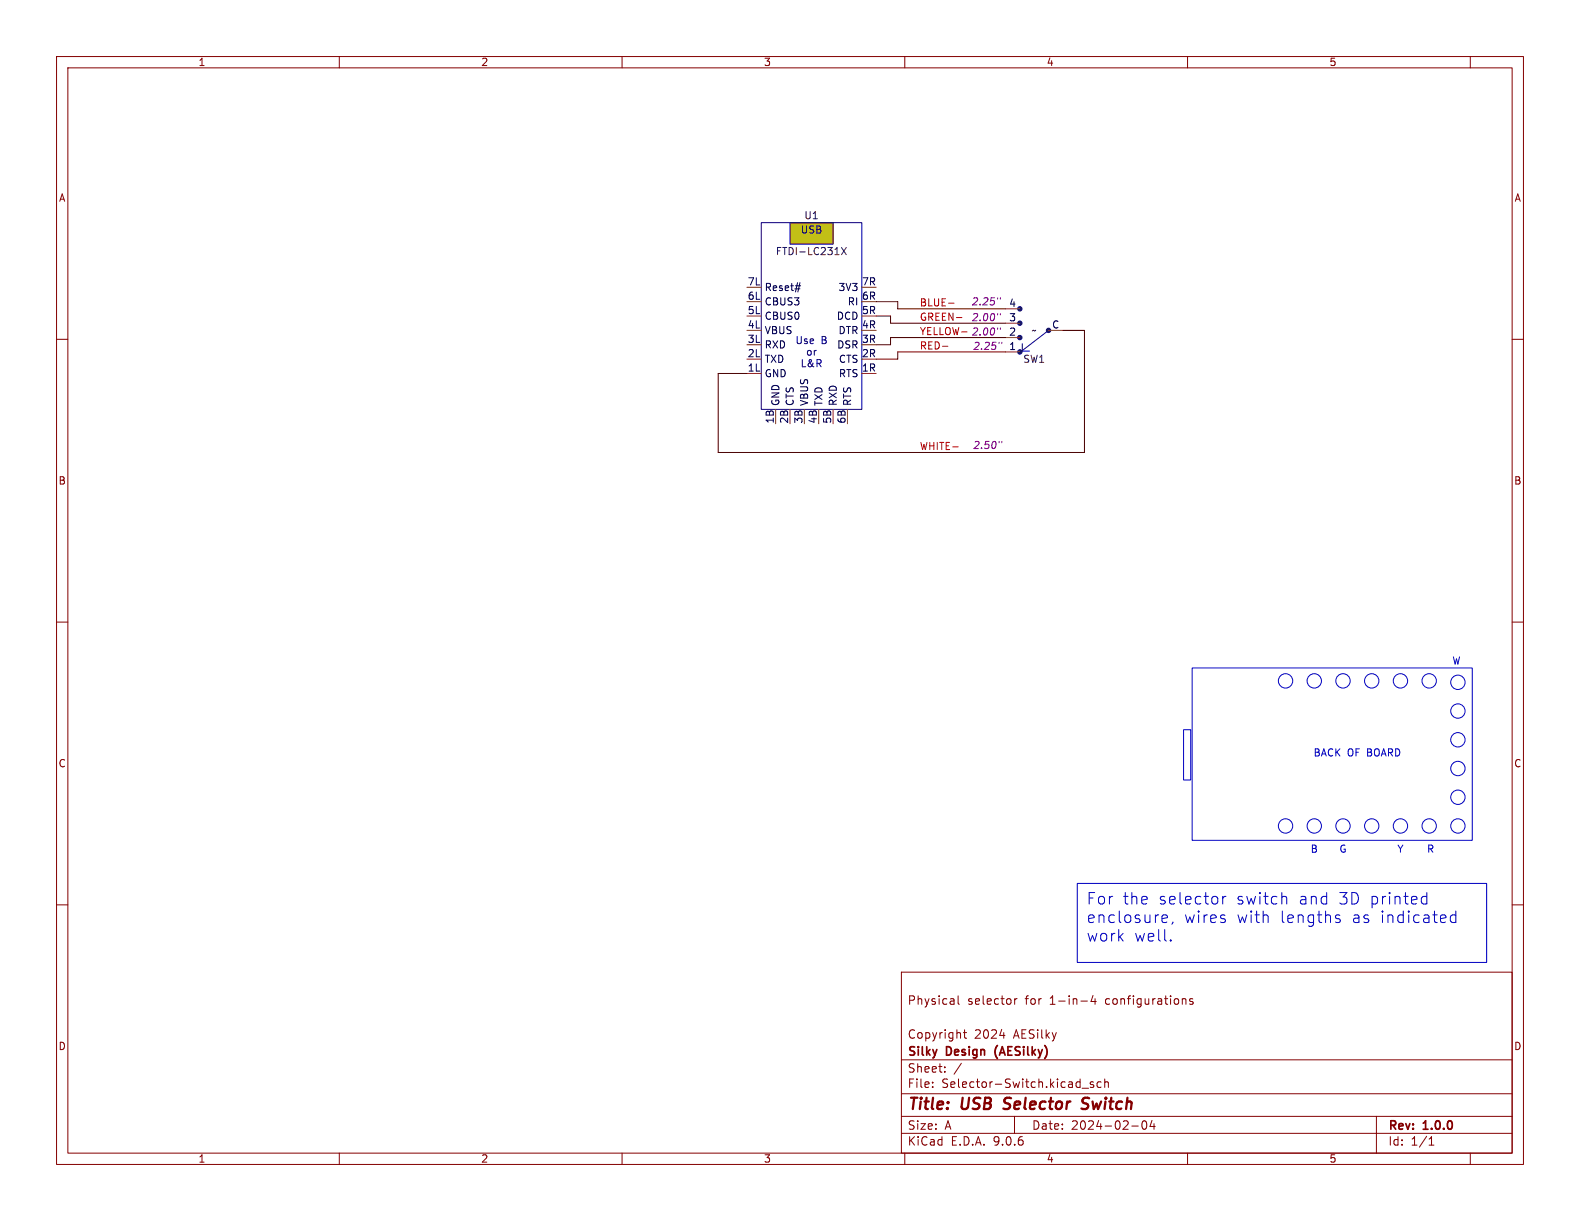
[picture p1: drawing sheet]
<svg xmlns="http://www.w3.org/2000/svg" width="279mm" height="216mm" viewBox="0 0 279 216" stroke-linecap="round" stroke-linejoin="round" font-family="sans-serif">
<g fill="none" stroke="#840000" stroke-width=".18">
<path d="M10 10h259.4v195.9h-259.4zM12 12h255.4v191.9h-255.4zM60 10v2M110 10v2M160 10v2M210 10v2M260 10v2M10 60h2M267.4 60h2M10 110h2M267.4 110h2M10 160h2"/>
<path d="M159.4 171.9h108v32h-108zM169.4 176.1v1.3l.2 .2M179.4 176.6v1M179.9 176.6l-.3 .1-.2 .2M191.1 177h1.2M193.3 176l-.4 1.1h1M193.6 176.6v1M209.3 176.6h.2l.2 .2v.8M210.9 176.7l-.3-.1-.2 .2v.2l.5 .2v.3h-.5M267.4 160h2M159.4 197.4h108M159.4 193.4h108"/>
<path d="M159.4 187.4h108M164.9 192.1v.2M164.9 191.4v.1M167.1 189.4v.2M167.1 188.7v.1M170 188l-1.3 1.9M170.4 182.6h.5M170.6 182.1v1.3l.3 .2M176.8 183.1h.9M179.4 197.4v3M191.4 192.4h1.1M193.4 191.4l-.4-.1-.2 .2 .1 .2 .5 .2v.3h-.6"/>
<path d="M194.7 191.4l-.4-.1-.3 .3v.4l.1 .2h.6M195.4 191.4l.2-.1 .3 .1 .1 .9M195.4 190.8v1.5M200.1 199.1h1.2M202.1 198.3l.2-.1a.81 .81 0 0 1 .6 .6 .81 .81 0 0 1-.3 .8l-.2 .1a.81 .81 0 0 1-.3-1.4zM203.7 198.1l-.3 1.1h.9M204.1 198.7v1M243.4 197.4v6.5M60 203.9v2M110 203.9v2M159.4 200.4h108M160 203.9v2"/>
<path d="M210 203.9v2M252.7 202.5h.9M252.7 201.4l.4-.4v1.5M260 203.9v2"/>
</g>
<path d="M177.4 196l.3 .1M177.7 194.3l-.1 .2 .1 .4M192.3 195.9a.85 .85 0 0 1-1.1 .1M192.3 194.1l-.6 .1a.46 .46 0 0 0-.3 .5 .46 .46 0 0 0 .3 .4l.6 .1" fill="none" stroke="#840000" stroke-width=".4"/>
<g fill="#000084" stroke="#000084" stroke-width=".18">
<circle cx="185.4" cy="58.4" r=".39"/>
<circle cx="180.3" cy="62.2" r=".39"/>
<circle cx="180.3" cy="59.7" r=".39"/>
<circle cx="180.3" cy="57.2" r=".39"/>
<circle cx="180.3" cy="54.6" r=".39"/>
</g>
<path d="M185.4 58.4l-4.6 3.6M180.8 60.8v1.2M180.8 62.1h1.3" fill="none" stroke="#000084" stroke-width=".18"/>
<path d="M177.8 59.7h2.5M177.8 57.2h2.5M177.8 54.6h2.5M185.4 58.4h2.6M177.8 62.2h2.5" fill="none" stroke="#804d00" stroke-width=".18"/>
<path d="M134.6 39.4h17.8v33h-17.8z" fill="#fff"/>
<path d="M139.7 39.4h7.6v3.8h-7.6z" fill="#c2c200"/>
<g fill="none" stroke="#000084" stroke-width=".18">
<path d="M134.6 39.4h17.8v33h-17.8zM139.7 39.4h7.6v3.8h-7.6zM141 59.5v1l.2 .3 .4-.1 .1-.2v-1M142.7 60l-.3-.1-.2 .2 .1 .2 .4 .1v.3h-.5M145.4 59.5h.4l.2 .2-.2 .4 .2 .1 .1 .3-.2 .3h-.5zM141.9 63.6v1.3h.6M142.8 62.1l.2-.1 .4 .1v.5l-.1 .1-.3 .1-.2-.1zM143.3 60.3l.6-.1-.1-.2-.4-.1-.1 .2v.6h.5M143.8 64.2l-.3 .5a.34 .34 0 0 1-.5 .1 .34 .34 0 0 1 0-.6l.5-.4-.2-.2h-.2a1.22 1.22 0 0 0 .8 1.3M144 62v.8M144.4 62l-.4 .2M144.5 64.2h.6l.1-.2-.1-.3-.6-.1v1.3"/>
<path d="M144.8 64.2l.4 .7M145.4 60.1h.4"/>
</g>
<path d="M140.6 51.1h.9M140.7 50.5h.9M141.5 50l-.4 1.6" fill="none" stroke="#000048" stroke-width=".18"/>
<path d="M148.8 43.8l.8 1.2M149.6 43.8l-.8 1.2" fill="none" stroke="#480048" stroke-width=".18"/>
<path d="M167.7 53.6h1M169.1 56.2h1M166.7 61.2h.9M168.5 79h.9" fill="none" stroke="#c20000" stroke-width=".18"/>
<path d="M176.9 52.6v.3M176.9 55.4v.3M176.9 58v.2M177.2 78l-.1 .3M177.2 60.5l-.1 .3" fill="none" stroke="#840084" stroke-width=".18"/>
<path d="M154.9 53.3h3.8v1.3h19.1M154.9 55.9h2.6v1.3h20.3M177.8 59.7h-20.3v1.3h-2.6M188 58.4h3.8v21.6h-64.8v-14h5.1M177.8 62.2h-19.1v1.3h-3.8" fill="none" stroke="#480000" stroke-width=".18"/>
<g fill="none" stroke="#0000c2" stroke-width=".18">
<path d="M210.8 118.1h49.5v30.5h-49.5zM209.3 129h1.3v8.9h-1.3zM190.5 156.2h72.4v14h-72.4zM216.2 158.5v1.4M216.8 158.5a.52 .52 0 0 0-.6 .4M227.2 158.5l.3 .3v1.1M251.7 158.5l.6 .1M252.3 157.8v2.1M252.3 159.8l-.6 .1M205.8 161.8l.5 .1 .1 .4-.9 .1M206.3 163l-.5 .1M207 166.2l.1 .1-.1 .1"/>
<path d="M207 166.2l-.1 .1 .1 .1M207 166.2v.2M207.4 163l-.2 .4M236.2 162.4l.7 .1 .1 .2-.1 .3-.6 .1M236.4 161.8l-.2 .1M236.7 161.8l.2 .1M257.4 161.9l-.5-.1-.4 .4v.5l.2 .3 .2 .1 .5-.1M257.4 161.1v2"/>
<circle cx="227.3" cy="120.4" r="1.27"/>
<circle cx="232.4" cy="120.4" r="1.27"/>
<circle cx="237.5" cy="120.4" r="1.27"/>
<circle cx="242.6" cy="120.4" r="1.27"/>
<circle cx="247.6" cy="120.4" r="1.27"/>
<circle cx="252.7" cy="120.4" r="1.27"/>
<circle cx="257.8" cy="120.6" r="1.27"/>
<circle cx="257.8" cy="125.7" r="1.27"/>
<circle cx="257.8" cy="130.8" r="1.27"/>
<circle cx="257.8" cy="135.9" r="1.27"/>
<circle cx="227.3" cy="146" r="1.27"/>
<circle cx="232.4" cy="146" r="1.27"/>
<circle cx="237.5" cy="146" r="1.27"/>
<circle cx="242.6" cy="146" r="1.27"/>
<circle cx="247.6" cy="146" r="1.27"/>
<circle cx="252.7" cy="146" r="1.27"/>
<circle cx="257.8" cy="141" r="1.27"/>
<circle cx="257.8" cy="146" r="1.27"/>
</g>
<g font-size="2.8" fill="#0000c2">
<text x="192" y="160.2">For</text>
<text x="198.5" y="160.2">the</text>
<text x="204.8" y="160.2">selector</text>
<text x="218.6" y="160.2">switch</text>
<text x="229.7" y="160.2">and</text>
<text x="236.8" y="160.2">3D printed</text>
<text x="192" y="163.5">enclosure,</text>
<text x="192" y="166.8">work</text>
<text x="200.5" y="166.8">well.</text>
<text x="209.3" y="163.5">wires</text>
<text x="218.6" y="163.5">with</text>
<text x="226.3" y="163.5">lengths</text>
<text x="239.1" y="163.5">as</text>
<text x="244.1" y="163.5">indicated</text>
</g>
<g font-size="2.8" fill="#840000">
<text x="160.4" y="196.8">Title:</text>
<text x="170.1" y="196.8">USB</text>
<text x="178.4" y="196.8">Selector</text>
<text x="193" y="196.8">Switch</text>
</g>
<g font-size="2.1" fill="#840000">
<text x="160.4" y="177.9">Physical</text>
<text x="171.1" y="177.9">selector</text>
<text x="181.4" y="177.9">for</text>
<text x="185.8" y="177.9">1-in-4</text>
<text x="195.7" y="177.9">configurations</text>
<text x="160.4" y="183.9">Copyright</text>
<text x="172.3" y="183.9">2024</text>
<text x="179.3" y="183.9">AESilky</text>
<text x="160.4" y="189.9">Sheet:</text>
<text x="160.4" y="187.1">Silky</text>
<text x="167.4" y="187.1">Design</text>
<text x="176.6" y="187.1">(AESilky)</text>
<text x="160.4" y="192.6">File:</text>
<text x="166.5" y="192.6">Selector-Switch.kicad_sch</text>
<text x="160.4" y="202.8">KiCad</text>
<text x="160.4" y="200">Size:</text>
<text x="167.1" y="200">A</text>
<text x="168.1" y="202.8">E.D.A.</text>
<text x="175.7" y="202.8">9.0.6</text>
<text x="182.4" y="200">Date:</text>
<text x="189.4" y="200">2024-02-04</text>
<text x="245.4" y="200.2">Rev:</text>
<text x="245.4" y="202.8">Id:</text>
<text x="249.5" y="202.8">1/1</text>
<text x="251.8" y="200.2">1.0.0</text>
</g>
<g font-size="1.8" fill="#840000">
<text x="35" y="11.9">1</text>
<text x="85" y="11.9">2</text>
<text x="135" y="11.9">3</text>
<text x="185" y="11.9">4</text>
<text x="235" y="11.9">5</text>
<text x="10.3" y="35.9">A</text>
<text x="267.7" y="35.9">A</text>
<text x="10.3" y="85.9">B</text>
<text x="267.7" y="85.9">B</text>
<text x="10.3" y="135.9">C</text>
<text x="267.7" y="135.9">C</text>
<text x="10.3" y="185.9">D</text>
<text x="267.7" y="185.9">D</text>
<text x="35" y="205.8">1</text>
<text x="85" y="205.8">2</text>
<text x="135" y="205.8">3</text>
<text x="185" y="205.8">4</text>
<text x="235" y="205.8">5</text>
</g>
<text font-size="1.8" fill="#000084" x="141.5" y="41.5">USB</text>
<g font-size="1.8" fill="#480048">
<text x="142.1" y="39">U1</text>
<text x="137.1" y="45.3">FTDI-LC231X</text>
<text x="182.3" y="59.3">~</text>
<text x="180.8" y="64.4">SW1</text>
</g>
<g font-size="1.8" fill="#000048">
<text x="132.1" y="50.5">7L</text>
<text x="132.1" y="53.1">6L</text>
<text x="135.1" y="51.7">Reset#</text>
<text x="148.2" y="51.7">3V3</text>
<text x="152.3" y="50.5">7R</text>
<text x="152.3" y="53.1">6R</text>
<text x="132.1" y="55.6">5L</text>
<text x="132.1" y="58.2">4L</text>
<text x="135.1" y="54.2">CBUS3</text>
<text x="135.1" y="56.7">CBUS0</text>
<text x="135.1" y="59.3">VBUS</text>
<text x="147.9" y="56.7">DCD</text>
<text x="148.2" y="59.3">DTR</text>
<text x="149.8" y="54.2">RI</text>
<text x="152.3" y="55.6">5R</text>
<text x="152.3" y="58.2">4R</text>
<text x="178.4" y="59.4">2</text>
<text x="178.4" y="56.9">3</text>
<text x="178.4" y="54.4">4</text>
<text x="186" y="58.2">C</text>
<text x="132.1" y="60.7">3L</text>
<text x="132.1" y="63.2">2L</text>
<text x="132.1" y="65.8">1L</text>
<text x="135.1" y="61.8">RXD</text>
<text x="135.1" y="64.4">TXD</text>
<text x="136.6" y="63.1">Use</text>
<text x="147.9" y="61.8">DSR</text>
<text x="148.2" y="64.4">CTS</text>
<text x="152.3" y="60.7">3R</text>
<text x="152.3" y="63.2">2R</text>
<text x="152.3" y="65.8">1R</text>
<text x="178.4" y="62">1</text>
<text x="135.1" y="66.9">GND</text>
<text x="138" y="71.9" transform="rotate(-90 138 71.9)">GND</text>
<text x="140.6" y="71.9" transform="rotate(-90 140.6 71.9)">CTS</text>
<text x="143.1" y="71.9" transform="rotate(-90 143.1 71.9)">VBUS</text>
<text x="145.6" y="71.9" transform="rotate(-90 145.6 71.9)">TXD</text>
<text x="148.2" y="71.9" transform="rotate(-90 148.2 71.9)">RXD</text>
<text x="148.2" y="66.9">RTS</text>
<text x="150.7" y="71.9" transform="rotate(-90 150.7 71.9)">RTS</text>
<text x="136.9" y="75" transform="rotate(-90 136.9 75)">1B</text>
<text x="139.4" y="75" transform="rotate(-90 139.4 75)">2B</text>
<text x="142" y="75" transform="rotate(-90 142 75)">3B</text>
<text x="144.5" y="75" transform="rotate(-90 144.5 75)">4B</text>
<text x="147.1" y="75" transform="rotate(-90 147.1 75)">5B</text>
<text x="149.6" y="75" transform="rotate(-90 149.6 75)">6B</text>
</g>
<g font-size="1.8" fill="#c20000">
<text x="162.6" y="54.3">BLUE-</text>
<text x="162.6" y="56.8">GREEN-</text>
<text x="162.6" y="61.9">RED-</text>
<text x="162.6" y="79.7">WHITE-</text>
</g>
<g font-size="1.8" fill="#840084">
<text x="162.6" y="59.3">YELLOW- 2.00&quot;</text>
<text x="171.7" y="54.2">2.25&quot;</text>
<text x="171.7" y="57">2.00&quot;</text>
<text x="172" y="62.1">2.25&quot;</text>
<text x="172" y="79.6">2.50&quot;</text>
</g>
<g font-size="1.8" fill="#0000c2">
<text x="256.7" y="117.7">W</text>
<text x="232.2" y="134">BACK</text>
<text x="238.3" y="134">OF BOARD</text>
<text x="231.7" y="151">B</text>
<text x="236.8" y="151">G</text>
<text x="247" y="151">Y</text>
<text x="252.2" y="151">R</text>
</g>
</svg>
